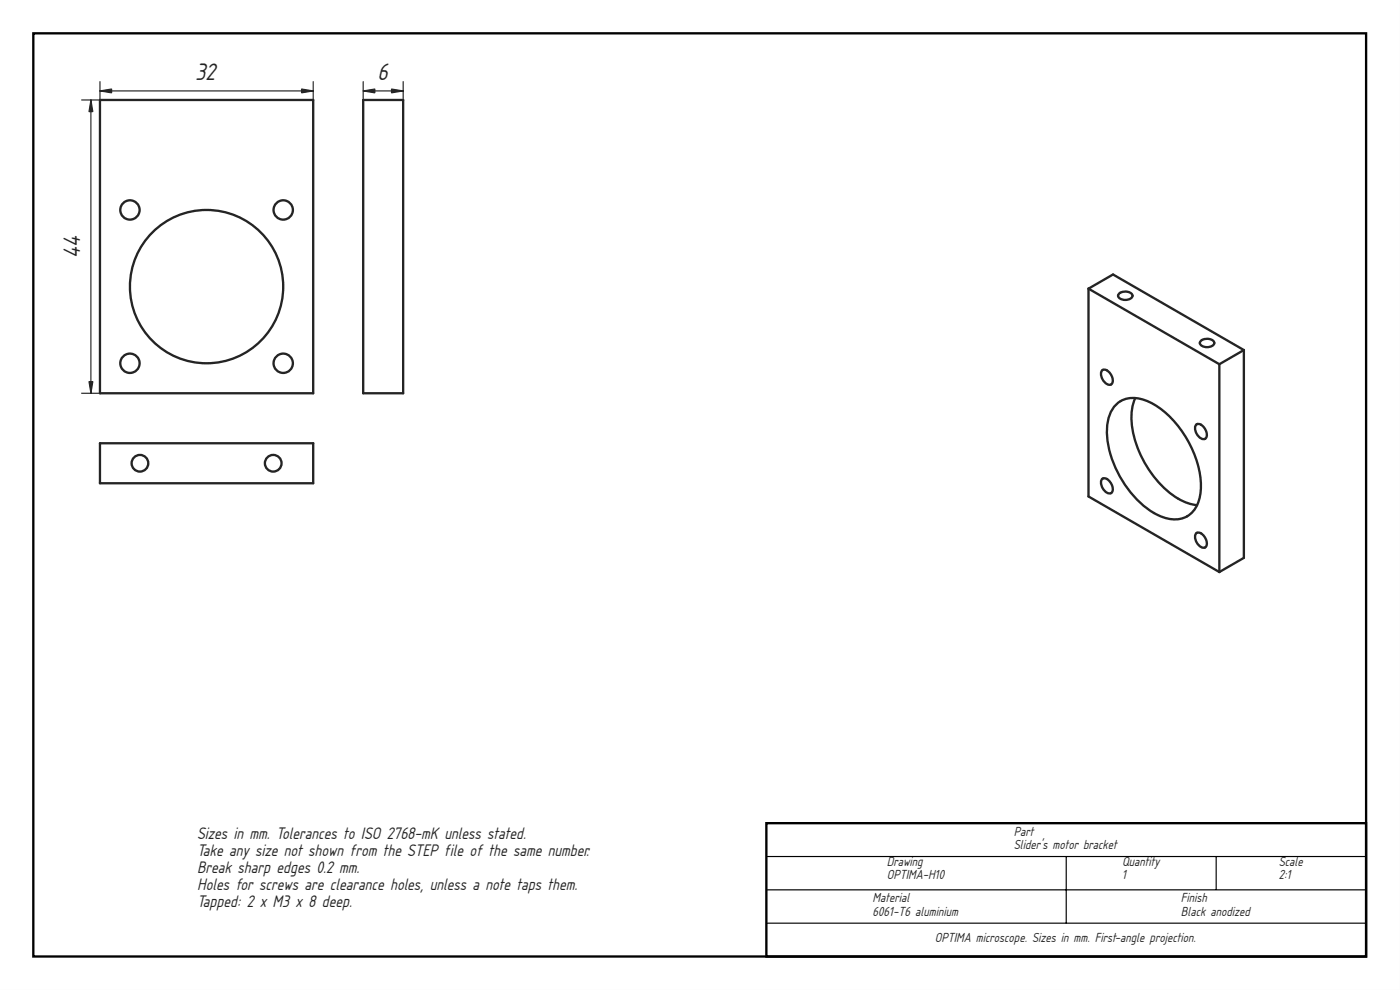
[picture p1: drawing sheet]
<svg xmlns="http://www.w3.org/2000/svg" width="420mm" height="297mm" viewBox="0 0 420 297" stroke-linecap="round" stroke-linejoin="round" font-family="sans-serif">
<path d="M0 0h420v297h-420zM0 0v297h420v-297z" fill="#000"/>
<path d="M10 10h400v277h-400zM230 247h180v40h-180z" fill="none" stroke="#000" stroke-width=".7" stroke-linecap="butt"/>
<path d="M230 257h180M320 257v20M365 257v10M230 267h180M230 277h180" fill="none" stroke="#000" stroke-width=".35"/>
<g fill="#fff">
<path d="M30 30h64v88h-64z" fill-rule="evenodd"/>
<circle cx="62" cy="86" r="23"/>
<circle cx="39" cy="109" r="2.9"/>
<circle cx="85" cy="63" r="2.9"/>
<circle cx="85" cy="109" r="2.9"/>
<circle cx="39" cy="63" r="2.9"/>
</g>
<g fill="none" stroke="#212529" stroke-width=".7">
<path d="M30 30h64v88h-64z"/>
<circle cx="39" cy="63" r="2.9"/>
<circle cx="85" cy="63" r="2.9"/>
<circle cx="62" cy="86" r="23"/>
<circle cx="39" cy="109" r="2.9"/>
<circle cx="85" cy="109" r="2.9"/>
</g>
<path d="M24.5 30h5.6M27.3 30v88M30 27.3h64M30 24.5v93.5M94 24.5v93.5M24.5 118h5.6" fill="none" stroke="#212529" stroke-width=".35"/>
<g fill="#212529" stroke="#212529" stroke-width=".35">
<path d="M90.5 26.7l3.5 .6-3.5 .6z"/>
<path d="M30 27.3l3.5-.6v1.2z"/>
<path d="M26.7 114.5h1.2l-.6 3.5z"/>
<path d="M27.3 30l.6 3.5h-1.2z"/>
</g>
<g fill="#fff">
<path d="M30 133h64v12h-64z" fill-rule="evenodd"/>
<circle cx="42" cy="139" r="2.5"/>
<circle cx="82" cy="139" r="2.5"/>
</g>
<g fill="none" stroke="#212529" stroke-width=".7">
<path d="M30 133h64v12h-64z"/>
<circle cx="42" cy="139" r="2.5"/>
<circle cx="82" cy="139" r="2.5"/>
</g>
<path d="M109 30h12v88h-12z" fill-rule="evenodd" fill="#fff"/>
<path d="M109 30h12v88h-12z" fill="none" stroke="#212529" stroke-width=".7"/>
<path d="M109 27.3h12M109 24.5v5.6M121 24.5v93.5" fill="none" stroke="#212529" stroke-width=".35"/>
<g fill="#212529" stroke="#212529" stroke-width=".35">
<path d="M117.5 26.7l3.5 .6-3.5 .6z"/>
<path d="M109 27.3l3.5-.6v1.2z"/>
</g>
<g fill="#fff">
<path d="M326.7 86.6l7.3-4.2 39.3 22.6v62.4l-7.4 4.2-39.2-22.6z" fill-rule="evenodd"/>
<path d="M326.7 86.6l39.2 22.7v62.3l-39.2-22.6z" fill-rule="evenodd"/>
<path d="M334.7 121.7a8.1 8.1 0 0 1 9.5-1.4 29.3 29.3 0 0 1 14.9 17.7 18.4 18.4 0 0 1-.2 14.2 7.4 7.4 0 0 1-9.3 3.2 26.8 26.8 0 0 1-14.7-14.7 22.9 22.9 0 0 1-1.9-16.1z" fill-rule="evenodd"/>
<path d="M365.9 109.3l7.4-4.3v62.4l-7.4 4.2z" fill-rule="evenodd"/>
<path d="M340.7 119.4a19.6 19.6 0 0 1 12.7 8.2 29.1 29.1 0 0 1 6.9 20.5l-1 3.5a18.1 18.1 0 0 1-11.4-6.7 30.5 30.5 0 0 1-8.3-21.3l.4-2.2z" fill-rule="evenodd"/>
<path d="M326.7 86.6l7.3-4.2 39.3 22.6-7.4 4.3z" fill-rule="evenodd"/>
<path d="M334.7 121.7a7.1 7.1 0 0 1 6-2.3 19.7 19.7 0 0 0 .6 14.7 29 29 0 0 0 14.5 16.6l3.5 .9a7.4 7.4 0 0 1-9.7 3.8 26.8 26.8 0 0 1-14.7-14.7 22.9 22.9 0 0 1-1.9-16.1z" fill-rule="evenodd"/>
<path d="M358.9 127.6a1.65 1.65 0 0 1 2.5 .7 2.52 2.52 0 0 1 .3 3.4 2.91 2.91 0 0 1-3.1-3.3z" fill-rule="evenodd"/>
<path d="M330.6 143.9a1.65 1.65 0 0 1 2.6 .7 2.52 2.52 0 0 1 .3 3.4 2.91 2.91 0 0 1-3.1-3.3z" fill-rule="evenodd"/>
<path d="M330.6 111.3a1.65 1.65 0 0 1 2.6 .7 2.52 2.52 0 0 1 .3 3.4 2.91 2.91 0 0 1-3.1-3.2z" fill-rule="evenodd"/>
<path d="M358.9 160.2a1.65 1.65 0 0 1 2.5 .7 2.52 2.52 0 0 1 .3 3.3 2.91 2.91 0 0 1-3.1-3.2z" fill-rule="evenodd"/>
<path d="M335.9 88a2.93 2.93 0 0 1 3.9 .4 1.36 1.36 0 0 1-1.5 1.5l-1.7-.1a1.03 1.03 0 0 1-.9-.6 1.03 1.03 0 0 1 .2-1.2z" fill-rule="evenodd"/>
<path d="M360.5 102.2a2.93 2.93 0 0 1 3.9 .4 1.36 1.36 0 0 1-1.6 1.5l-1.6-.1a1.03 1.03 0 0 1-1-.7 1.03 1.03 0 0 1 .3-1.1z" fill-rule="evenodd"/>
</g>
<g fill="none" stroke="#212529" stroke-width=".7">
<path d="M326.7 86.6v62.4l39.2 22.6M326.7 86.6l7.3-4.2 39.3 22.6M326.7 86.6l39.2 22.7M335.9 88a2.93 2.93 0 0 1 3.9 .4 1.36 1.36 0 0 1-1.5 1.5l-1.7-.1a1.03 1.03 0 0 1-.9-.6 1.03 1.03 0 0 1 .2-1.2zM330.6 111.3a1.65 1.65 0 0 1 2.6 .7 2.52 2.52 0 0 1 .3 3.4 2.91 2.91 0 0 1-3.1-3.2zM340.7 119.4a19.7 19.7 0 0 0 .6 14.7 29 29 0 0 0 14.5 16.6l3.5 .9M360.5 102.2a2.93 2.93 0 0 1 3.9 .4 1.36 1.36 0 0 1-1.6 1.5l-1.6-.1a1.03 1.03 0 0 1-1-.7 1.03 1.03 0 0 1 .3-1.1zM365.9 109.3v62.3M373.3 105l-7.4 4.3M373.3 105v62.4l-7.4 4.2M334.7 121.7a7.9 7.9 0 0 1 8.9-1.6 28.4 28.4 0 0 1 15.2 17.2 20.2 20.2 0 0 1 .6 14 7.8 7.8 0 0 1-10.9 3.7 29.3 29.3 0 0 1-14.8-17.2 19.1 19.1 0 0 1-.3-14.3zM358.9 127.6a1.65 1.65 0 0 1 2.5 .7 2.52 2.52 0 0 1 .3 3.4 2.91 2.91 0 0 1-3.1-3.3z"/>
<path d="M330.6 143.9a1.65 1.65 0 0 1 2.6 .7 2.52 2.52 0 0 1 .3 3.4 2.91 2.91 0 0 1-3.1-3.3zM358.9 160.2a1.65 1.65 0 0 1 2.5 .7 2.52 2.52 0 0 1 .3 3.3 2.91 2.91 0 0 1-3.1-3.2z"/>
</g>
<g font-size="6.7" fill="#212529">
<text x="58.7" y="24.1">32</text>
<text x="113.3" y="24.1">6</text>
<text x="24.1" y="77.3" transform="rotate(-90 24.1 77.3)">44</text>
</g>
<g font-size="4.7" fill="#212529">
<text x="59.1" y="251.7">Sizes in mm. Tolerances to ISO 2768-mK unless stated.</text>
<text x="59.1" y="256.8">Take any size not shown from the STEP file of the same number.</text>
<text x="59.1" y="261.9">Break sharp edges 0.2 mm.</text>
<text x="59.1" y="267">Holes for screws are clearance holes, unless a note taps them.</text>
<text x="59.1" y="272.1">Tapped: 2 x M3 x 8 deep.</text>
</g>
<g font-size="3.7" fill="#212529">
<text x="304.3" y="250.7">Part</text>
<text x="304.3" y="254.8">Slider's motor bracket</text>
<text x="266.1" y="259.7">Drawing</text>
<text x="266.1" y="263.8">OPTIMA-H10</text>
<text x="336.7" y="259.7">Quantity</text>
<text x="336.7" y="263.8">1</text>
<text x="383.8" y="259.7">Scale</text>
<text x="383.8" y="263.8">2:1</text>
<text x="261.9" y="270.7">Material</text>
<text x="261.9" y="274.8">6061-T6 aluminium</text>
<text x="354.4" y="270.7">Finish</text>
<text x="354.4" y="274.8">Black anodized</text>
<text x="280.6" y="282.7">OPTIMA microscope. Sizes in mm. First-angle projection.</text>
</g>
</svg>
